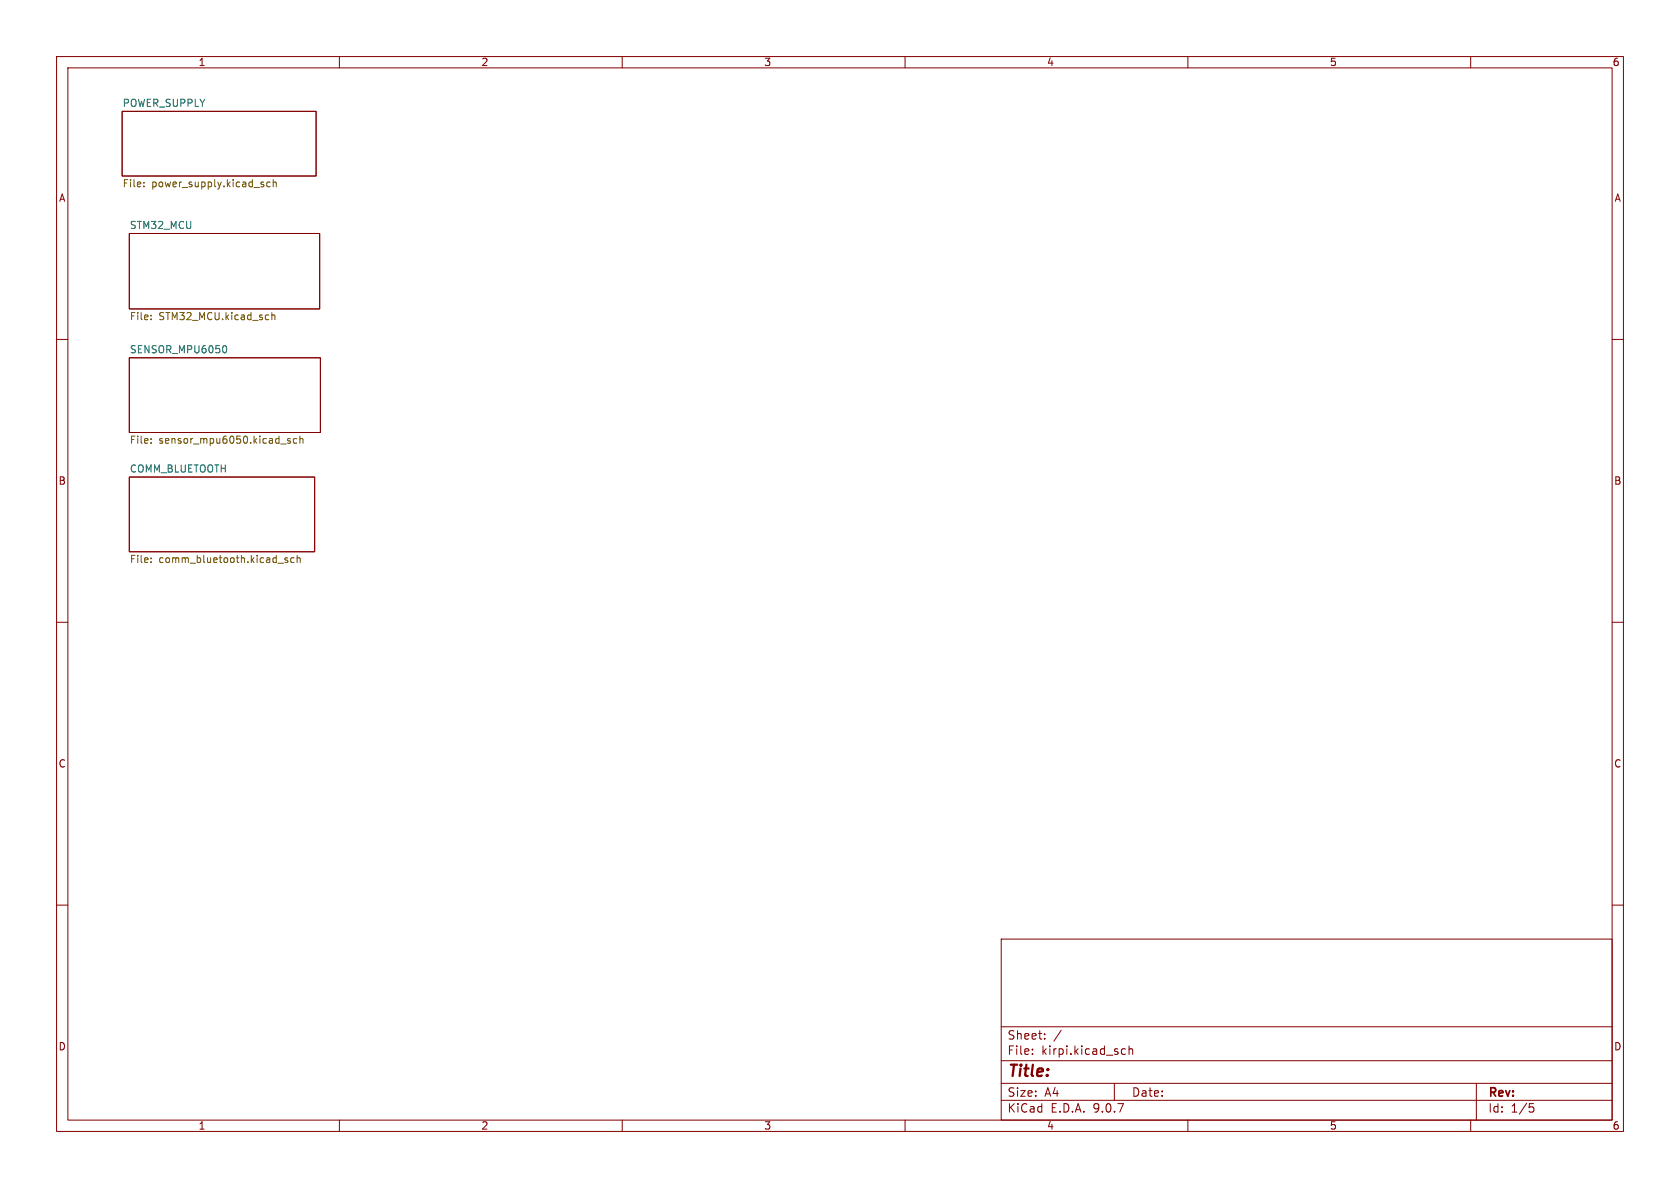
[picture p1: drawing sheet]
<svg xmlns="http://www.w3.org/2000/svg" width="297mm" height="210mm" viewBox="0 0 297 210" stroke-linecap="round" stroke-linejoin="round" font-family="sans-serif">
<g fill="none" stroke="#840000" stroke-width=".18">
<path d="M10 10h277v190h-277zM12 12h273v186h-273zM21.6 19.7h34.3v11.4h-34.3zM60 10v2M110 10v2M160 10v2M210 10v2M260 10v2M22.9 41.3h33.6v13.3h-33.6zM10 60h2M22.9 63.2h33.7v13.3h-33.7zM285 60h2"/>
<path d="M22.9 84.3h32.7v13.2h-32.7zM10 110h2M285 110h2M10 160h2M177 166h108v32h-108zM285 160h2M60 198v2M110 198v2M160 198v2M177 194.5h108M177 191.5h108M177 187.5h108"/>
<path d="M177 181.5h108M182.5 186.3v.1M182.5 185.5v.1M184.7 183.6v.1M184.7 182.8v.1M187.6 182.1l-1.3 2M197 191.5v3M198.3 186.3l.2 .1 .5-.1M199 185.5l-.5-.1-.2 .1M199.6 185.5l.2-.1 .4 .1v.9M199.6 184.9v1.5M210 198v2"/>
<path d="M260 198v2M261 191.5v6.5M270.4 195.1h.7M270.5 195.7h.4l.3 .3-.2 .5-.5 .1"/>
</g>
<g fill="none" stroke="#725600" stroke-width=".18">
<path d="M25.4 32.9v.1M25.4 32.2v.2M46.5 32.6l.2 .2-.2 .2M46.5 32.2h.1M47.8 32.2h-.4l-.2 .2 .1 .6h.5M48.3 32.3l.2-.1h.3v.8M48.3 31.8v1.2M26.7 56.4v.1M26.7 55.7v.2M48.1 55.2v1.3M48.1 55.8l.1-.1h.3l.1 .8M26.7 77.6v.1"/>
<path d="M26.7 78.2v.2M51.3 77.6l-.3-.1-.2 .2 .1 .2 .4 .1v.3h-.5M52.5 77.6l-.4-.1-.2 .3 .1 .5h.5M53 77.6l.2-.1 .3 .1 .1 .8M53 77.1v1.3M26.7 98.7v.1M26.7 99.3v.1M49.1 99.6h1M50.8 98.7l-.3-.1-.1 .2v.2l.4 .1v.3h-.4M52 98.7l-.4-.1-.2 .2 .1 .6h.5M52.5 98.7l.2-.1 .3 .1 .1 .7M52.5 98.2v1.2"/>
</g>
<path d="M39.7 61.1a.68 .68 0 0 1 .4 .6 .68 .68 0 0 1-.4 .7" fill="none" stroke="#006464" stroke-width=".18"/>
<text font-size="2.8" fill="#840000" x="178" y="190.9">Title:</text>
<g font-size="2.1" fill="#840000">
<text x="178" y="184">Sheet:</text>
<text x="178" y="186.7">File:</text>
<text x="184.1" y="186.7">kirpi.kicad_sch</text>
<text x="178" y="196.9">KiCad</text>
<text x="178" y="194.1">Size:</text>
<text x="184.7" y="194.1">A4</text>
<text x="185.7" y="196.9">E.D.A.</text>
<text x="193.3" y="196.9">9.0.7</text>
<text x="200" y="194.1">Date:</text>
<text x="263" y="194.3">Rev:</text>
<text x="263" y="196.9">Id:</text>
<text x="267.1" y="196.9">1/5</text>
</g>
<g font-size="1.8" fill="#840000">
<text x="35" y="11.9">1</text>
<text x="85" y="11.9">2</text>
<text x="135" y="11.9">3</text>
<text x="185" y="11.9">4</text>
<text x="235" y="11.9">5</text>
<text x="285" y="11.9">6</text>
<text x="10.3" y="35.9">A</text>
<text x="285.3" y="35.9">A</text>
<text x="10.3" y="85.9">B</text>
<text x="285.3" y="85.9">B</text>
<text x="10.3" y="135.9">C</text>
<text x="285.3" y="135.9">C</text>
<text x="10.3" y="185.9">D</text>
<text x="285.3" y="185.9">D</text>
<text x="35" y="199.9">1</text>
<text x="85" y="199.9">2</text>
<text x="135" y="199.9">3</text>
<text x="185" y="199.9">4</text>
<text x="235" y="199.9">5</text>
<text x="285" y="199.9">6</text>
</g>
<g font-size="1.8" fill="#006464">
<text x="21.6" y="19">POWER_SUPPLY</text>
<text x="22.9" y="40.6">STM32_MCU</text>
<text x="22.9" y="62.5">SENSOR_MPU6050</text>
<text x="22.9" y="83.6">COMM_BLUETOOTH</text>
</g>
<g font-size="1.8" fill="#725600">
<text x="21.6" y="33.4">File:</text>
<text x="26.8" y="33.4">power_supply.kicad_sch</text>
<text x="22.9" y="56.9">File:</text>
<text x="28.1" y="56.9">STM32_MCU.kicad_sch</text>
<text x="22.9" y="78.8">File:</text>
<text x="28.1" y="78.8">sensor_mpu6050.kicad_sch</text>
<text x="22.9" y="99.8">File:</text>
<text x="28.1" y="99.8">comm_bluetooth.kicad_sch</text>
</g>
</svg>
